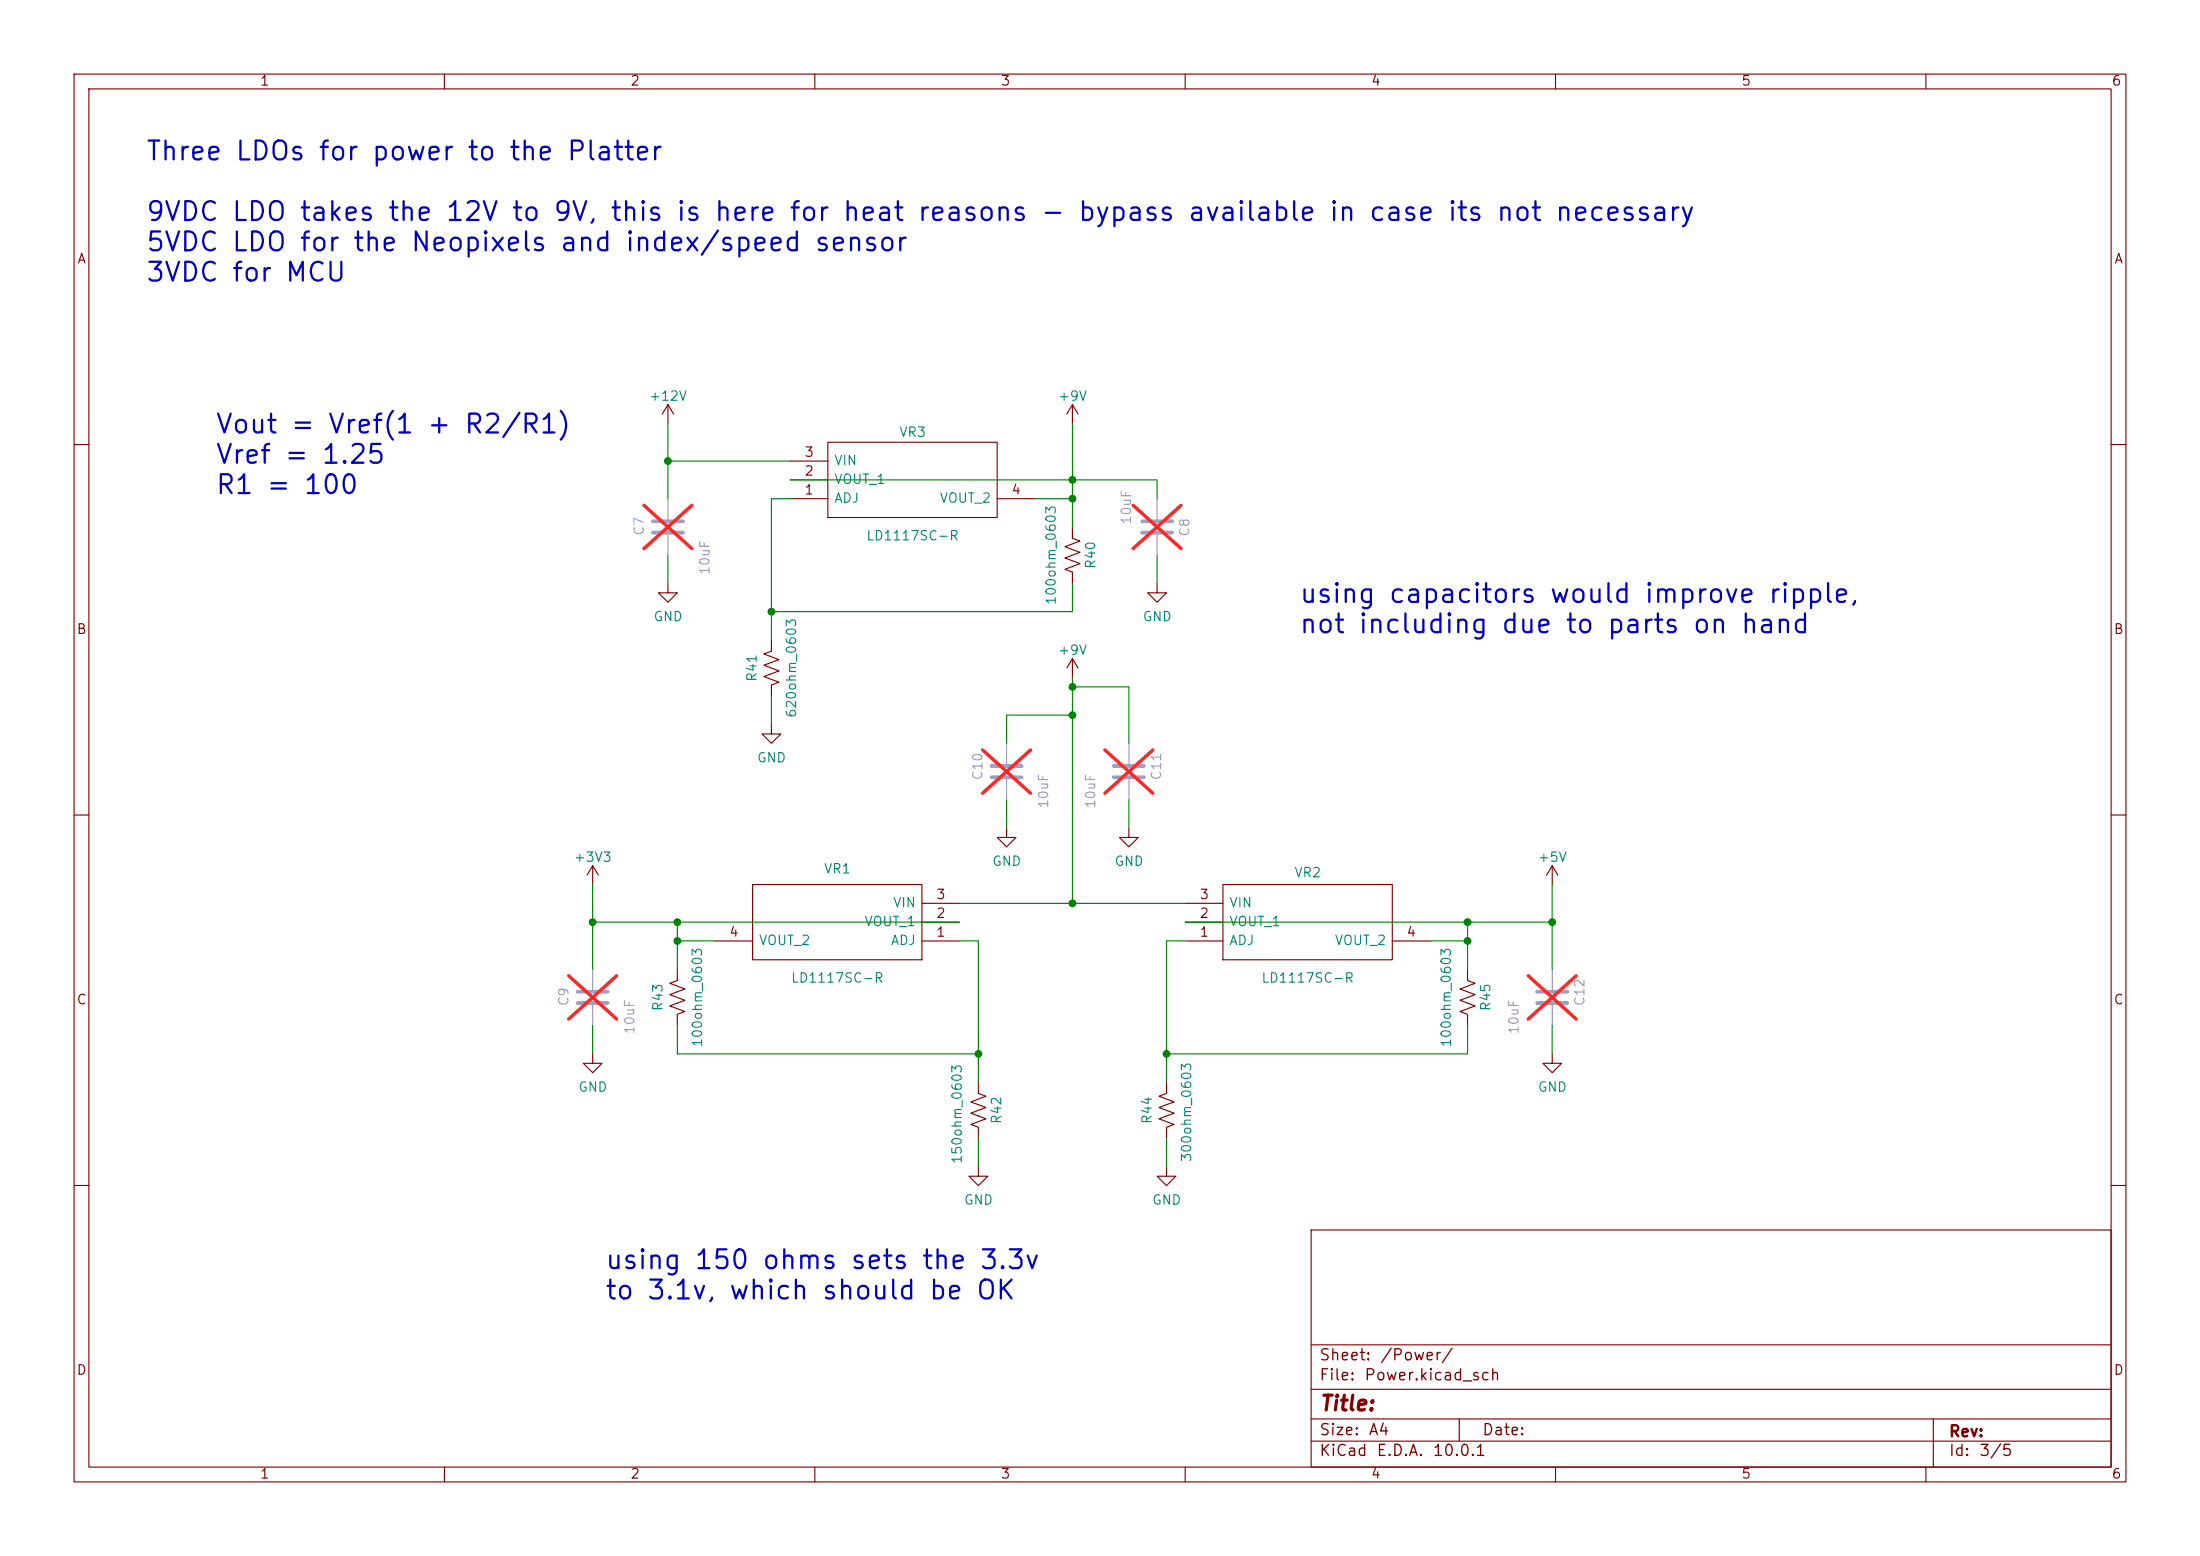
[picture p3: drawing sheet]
<svg xmlns="http://www.w3.org/2000/svg" width="297mm" height="210mm" viewBox="0 0 297 210" stroke-linecap="round" stroke-linejoin="round" font-family="sans-serif">
<g fill="none" stroke="#840000" stroke-width=".15">
<path d="M10 10h277v190h-277zM12 12h273v186h-273zM60 10v2M110 10v2M160 10v2M210 10v2M260 10v2M90.2 54.6l-.8 1.3M90.2 54.6l.7 1.3M90.2 54.6v2.6M111.8 59.7h22.8v10.2h-22.8zM144.8 54.6v2.6"/>
<path d="M144.8 54.6l-.8 1.3M144.8 54.6l.7 1.3M10 60h2M90.2 78.7v1.3h1.2l-1.2 1.3-1.3-1.3h1.3M106.7 67.3h5.1M106.7 64.8h5.1M106.7 62.2h5.1M134.6 67.3h5.1M144.8 71.1v1.5l1 .4-2 .8 2 .7-2 .8 2 .8-2 .7 1 .4v1.5M156.2 78.7v1.3h1.3l-1.3 1.3-1.3-1.3h1.3M285 60h2M104.1 97.8v1.3h1.3l-1.3 1.2-1.2-1.2h1.2"/>
<path d="M104.1 86.4v1.5l-1 .4 2.1 .7-2.1 .8 2.1 .8-2.1 .7 2.1 .8-1.1 .4v1.5M144.8 88.9v2.5M144.8 88.9l-.8 1.3M144.8 88.9l.7 1.3M10 110h2M80 116.8l-.8 1.3M80 116.8l.8 1.3M80 116.8v2.6M101.6 119.4h22.9v10.1h-22.9zM135.9 111.8v1.2h1.3l-1.3 1.3-1.3-1.3h1.3M152.4 111.8v1.2h1.3l-1.3 1.3-1.3-1.3h1.3M165.1 119.4h22.9v10.1h-22.9z"/>
<path d="M209.5 116.8l-.7 1.3M209.5 116.8l.8 1.3M209.5 116.8v2.6M285 110h2M91.4 130.8v1.5l-1 .4 2.1 .8-2.1 .7 2.1 .8-2.1 .8 2.1 .7-1.1 .4v1.5M96.5 127h5.1M124.5 127h5M124.5 124.5h5M124.5 121.9h5M160 127h5.1M160 124.5h5.1M160 121.9h5.1"/>
<path d="M188 127h5M198.1 130.8v1.5l1 .4-2 .8 2 .7-2 .8 2 .8-2 .7 1 .4v1.5M80 142.2v1.3h1.3l-1.3 1.3-1.3-1.3h1.3M132.1 146.1v1.5l1 .4-2 .7 2 .8-2 .7 2 .8-2 .8 1 .3v1.6M132.1 157.5v1.3h-1.3l1.3 1.2 1.2-1.2h-1.2M157.5 157.5v1.3h1.2l-1.2 1.2-1.3-1.2h1.3M157.5 146.1v1.5l-1 .4 2 .7-2 .8 2 .7-2 .8 2 .8-1 .3v1.6M209.5 142.2v1.3h1.3l-1.3 1.3-1.2-1.3h1.2M10 160h2M177 166h108v32h-108zM285 160h2M60 198v2"/>
<path d="M110 198v2M160 198v2M177 194.5h108M177 191.5h108M177 187.5h108M177 181.5h108M197 191.5v3M210 198v2M260 198v2M261 191.5v6.5"/>
</g>
<path d="M88.1 70.4h4.1M88.1 71.9h4.1M154.2 70.4h4M154.2 71.9h4M133.9 103.4h4M133.9 104.9h4M150.4 103.4h4M150.4 104.9h4M78 133.9h4M78 135.4h4M207.5 133.9h4.1M207.5 135.4h4.1" fill="none" stroke="#a1a1a1" stroke-width=".51"/>
<path d="M90.2 67.3v2.8M90.2 72.1v2.8M156.2 67.3v2.8M156.2 72.1v2.8M135.9 100.3v2.8M135.9 105.2v2.8M152.4 100.3v2.8M152.4 105.2v2.8M80 130.8v2.8M80 135.6v2.8M209.5 130.8v2.8M209.5 135.6v2.8" fill="none" stroke="#a1a1a1" stroke-width=".15"/>
<path d="M86.9 68.2l6.5 5.8M93.4 68.2l-6.5 5.8M153 68.2l6.4 5.8M159.4 68.2l-6.4 5.8M132.7 101.2l6.4 5.9M139.1 101.2l-6.4 5.9M149.2 101.2l6.4 5.9M155.6 101.2l-6.4 5.9M76.8 131.7l6.4 5.8M83.2 131.7l-6.4 5.8M206.3 131.7l6.5 5.8M212.8 131.7l-6.5 5.8" fill="none" stroke="#ff2626" stroke-width=".46"/>
<g fill="none" stroke="#008400" stroke-width=".15">
<path d="M90.2 57.2v10.1M144.8 57.2v13.9M90.2 74.9v3.8M90.2 62.2h16.5M106.7 64.8h49.5v2.5M106.7 67.3h-2.6v19.1M139.7 67.3h5.1M144.8 78.7v3.9h-40.7M156.2 74.9v3.8M104.1 94v3.8M144.8 91.4v30.5M144.8 96.5h-8.9v3.8"/>
<path d="M144.8 92.7h7.6v7.6M80 119.4v11.4M135.9 108v3.8M152.4 108v3.8M209.5 119.4v11.4M80 124.5h49.5M80 138.4v3.8M91.4 127h5.1M91.4 138.4v3.8h40.7M91.4 124.5v6.3M129.5 127h2.6v19.1M129.5 121.9h30.5"/>
<path d="M160 124.5h49.5M160 127h-2.5v19.1M193 127h5.1M198.1 124.5v6.3M198.1 138.4v3.8h-40.6M209.5 138.4v3.8M132.1 153.7v3.8M157.5 153.7v3.8"/>
</g>
<g fill="#008400" stroke="#008400" stroke-width=".14">
<circle cx="90.2" cy="62.2" r=".46"/>
<circle cx="144.8" cy="64.8" r=".46"/>
<circle cx="144.8" cy="92.7" r=".46"/>
<circle cx="144.8" cy="67.3" r=".46"/>
<circle cx="104.1" cy="82.6" r=".46"/>
<circle cx="209.5" cy="124.5" r=".46"/>
<circle cx="198.1" cy="124.5" r=".46"/>
<circle cx="144.8" cy="96.5" r=".46"/>
<circle cx="198.1" cy="127" r=".46"/>
<circle cx="144.8" cy="121.9" r=".46"/>
<circle cx="157.5" cy="142.2" r=".46"/>
<circle cx="91.4" cy="127" r=".46"/>
<circle cx="132.1" cy="142.2" r=".46"/>
<circle cx="91.4" cy="124.5" r=".46"/>
<circle cx="80" cy="124.5" r=".46"/>
</g>
<g font-size="2.5" fill="#0000c2">
<text x="19.6" y="22.3">Three LDOs for power to the Platter</text>
<text x="19.6" y="30.5">9VDC LDO takes the 12V to 9V, this is here for heat reasons - bypass available in case its not necessary</text>
<text x="19.6" y="34.5">5VDC LDO for the Neopixels and index/speed sensor</text>
<text x="19.6" y="38.6">3VDC for MCU</text>
<text x="29" y="59.1">Vout = Vref(1 + R2/R1)</text>
<text x="29" y="63.2">Vref = 1.25</text>
<text x="29" y="67.3">R1 = 100</text>
<text x="175.3" y="82">using capacitors would improve ripple,</text>
<text x="175.3" y="86.1">not including due to parts on hand</text>
<text x="81.5" y="171.9">using 150 ohms sets the 3.3v</text>
<text x="81.5" y="176">to 3.1v, which should be OK</text>
</g>
<text font-size="2" fill="#840000" x="178" y="190.9">Title:</text>
<g font-size="1.5" fill="#840000">
<text x="178" y="184">Sheet:</text>
<text x="186.2" y="184">/Power/</text>
<text x="178" y="186.7">File:</text>
<text x="184.1" y="186.7">Power.kicad_sch</text>
<text x="178" y="196.9">KiCad</text>
<text x="178" y="194.1">Size:</text>
<text x="184.7" y="194.1">A4</text>
<text x="185.7" y="196.9">E.D.A.</text>
<text x="193.3" y="196.9">10.0.1</text>
<text x="200" y="194.1">Date:</text>
<text x="263" y="194.3">Rev:</text>
<text x="263" y="196.9">Id:</text>
<text x="267.1" y="196.9">3/5</text>
</g>
<g font-size="1.3" fill="#840000">
<text x="35" y="11.9">1</text>
<text x="85" y="11.9">2</text>
<text x="135" y="11.9">3</text>
<text x="185" y="11.9">4</text>
<text x="235" y="11.9">5</text>
<text x="285" y="11.9">6</text>
<text x="10.3" y="35.9">A</text>
<text x="285.3" y="35.9">A</text>
<text x="108.5" y="64.5">2</text>
<text x="108.5" y="62">3</text>
<text x="108.5" y="67.1">1</text>
<text x="136.5" y="67.1">4</text>
<text x="10.3" y="85.9">B</text>
<text x="285.3" y="85.9">B</text>
<text x="126.3" y="124.2">2</text>
<text x="126.3" y="121.7">3</text>
<text x="161.9" y="124.2">2</text>
<text x="161.9" y="121.7">3</text>
<text x="98.4" y="126.7">4</text>
<text x="126.3" y="126.7">1</text>
<text x="161.9" y="126.7">1</text>
<text x="189.8" y="126.7">4</text>
<text x="10.3" y="135.9">C</text>
<text x="285.3" y="135.9">C</text>
<text x="10.3" y="185.9">D</text>
<text x="285.3" y="185.9">D</text>
<text x="35" y="199.9">1</text>
<text x="85" y="199.9">2</text>
<text x="135" y="199.9">3</text>
<text x="185" y="199.9">4</text>
<text x="235" y="199.9">5</text>
<text x="285" y="199.9">6</text>
</g>
<g font-size="1.3" fill="#008484">
<text x="87.5" y="54.4">+12V</text>
<text x="121.3" y="59.3">VR3</text>
<text x="142.7" y="54.4">+9V</text>
<text x="112.5" y="65.6">VOUT_1</text>
<text x="112.5" y="63.1">VIN</text>
<text x="112.5" y="68.2">ADJ</text>
<text x="126.8" y="68.2">VOUT_2</text>
<text x="116.9" y="73.3">LD1117SC-R</text>
<text x="148.2" y="76.9" transform="rotate(-90 148.2 76.9)">R40</text>
<text x="142.8" y="81.7" transform="rotate(-90 142.8 81.7)">100ohm_0603</text>
<text x="88.1" y="84.2">GND</text>
<text x="142.7" y="88.7">+9V</text>
<text x="154.2" y="84.2">GND</text>
<text x="102.5" y="92.1" transform="rotate(-90 102.5 92.1)">R41</text>
<text x="107.8" y="97" transform="rotate(-90 107.8 97)">620ohm_0603</text>
<text x="102.1" y="103.2">GND</text>
<text x="77.4" y="116.6">+3V3</text>
<text x="111.1" y="118.2">VR1</text>
<text x="133.9" y="117.2">GND</text>
<text x="150.4" y="117.2">GND</text>
<text x="174.6" y="118.7">VR2</text>
<text x="207.5" y="116.6">+5V</text>
<text x="116.6" y="125.3">VOUT_1</text>
<text x="120.5" y="122.8">VIN</text>
<text x="165.9" y="125.3">VOUT_1</text>
<text x="165.9" y="122.8">VIN</text>
<text x="102.4" y="127.9">VOUT_2</text>
<text x="120.2" y="127.9">ADJ</text>
<text x="165.9" y="127.9">ADJ</text>
<text x="180.1" y="127.9">VOUT_2</text>
<text x="89.8" y="136.6" transform="rotate(-90 89.8 136.6)">R43</text>
<text x="106.7" y="132.9">LD1117SC-R</text>
<text x="170.2" y="132.9">LD1117SC-R</text>
<text x="201.5" y="136.6" transform="rotate(-90 201.5 136.6)">R45</text>
<text x="95.1" y="141.4" transform="rotate(-90 95.1 141.4)">100ohm_0603</text>
<text x="196.2" y="141.4" transform="rotate(-90 196.2 141.4)">100ohm_0603</text>
<text x="78" y="147.7">GND</text>
<text x="207.5" y="147.7">GND</text>
<text x="135.5" y="151.8" transform="rotate(-90 135.5 151.8)">R42</text>
<text x="155.8" y="151.8" transform="rotate(-90 155.8 151.8)">R44</text>
<text x="130.1" y="157.2" transform="rotate(-90 130.1 157.2)">150ohm_0603</text>
<text x="161.1" y="156.9" transform="rotate(-90 161.1 156.9)">300ohm_0603</text>
<text x="130" y="162.9">GND</text>
<text x="155.4" y="162.9">GND</text>
</g>
<g font-size="1.3" fill="#a1a1a1">
<text x="153" y="70.9" transform="rotate(-90 153 70.9)">10uF</text>
<text x="87.2" y="72.4" transform="rotate(-90 87.2 72.4)">C7</text>
<text x="96.1" y="77.7" transform="rotate(-90 96.1 77.7)">10uF</text>
<text x="160.9" y="72.5" transform="rotate(-90 160.9 72.5)">C8</text>
<text x="132.9" y="105.4" transform="rotate(-90 132.9 105.4)">C10</text>
<text x="157.1" y="105.4" transform="rotate(-90 157.1 105.4)">C11</text>
<text x="141.8" y="109.2" transform="rotate(-90 141.8 109.2)">10uF</text>
<text x="148.2" y="109.2" transform="rotate(-90 148.2 109.2)">10uF</text>
<text x="77.1" y="135.9" transform="rotate(-90 77.1 135.9)">C9</text>
<text x="214.2" y="135.9" transform="rotate(-90 214.2 135.9)">C12</text>
<text x="86" y="139.7" transform="rotate(-90 86 139.7)">10uF</text>
<text x="205.3" y="139.7" transform="rotate(-90 205.3 139.7)">10uF</text>
</g>
</svg>
